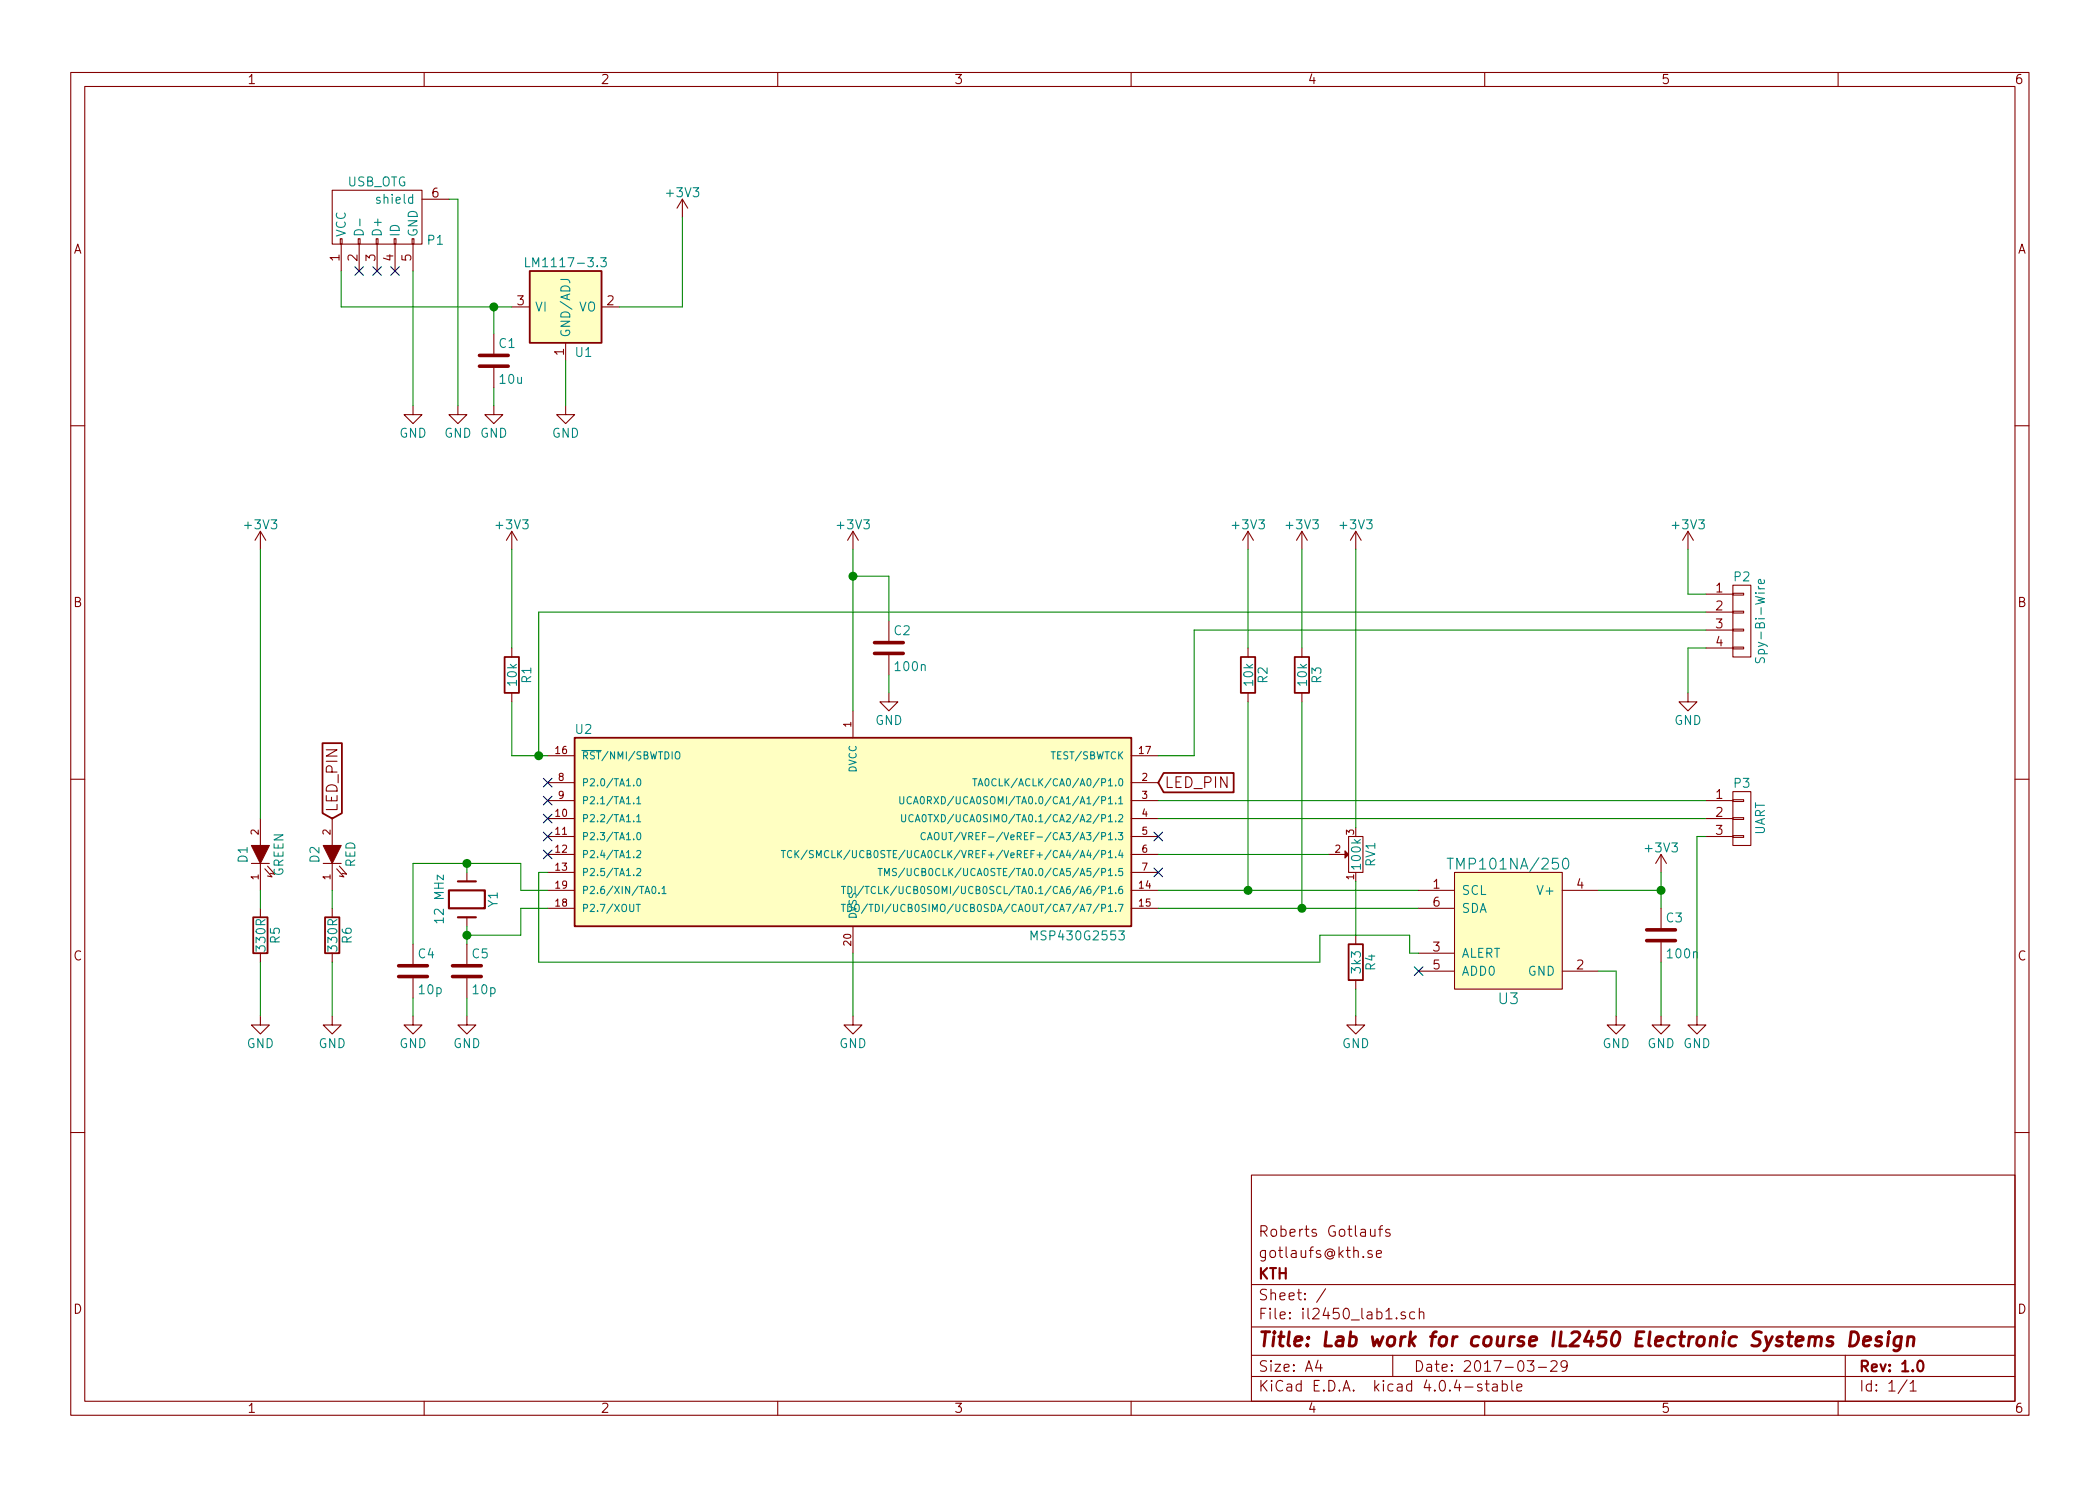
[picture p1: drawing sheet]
EESchema Schematic File Version 2
LIBS:power
LIBS:device
LIBS:transistors
LIBS:conn
LIBS:linear
LIBS:regul
LIBS:74xx
LIBS:cmos4000
LIBS:adc-dac
LIBS:memory
LIBS:xilinx
LIBS:microcontrollers
LIBS:dsp
LIBS:microchip
LIBS:analog_switches
LIBS:motorola
LIBS:texas
LIBS:intel
LIBS:audio
LIBS:interface
LIBS:digital-audio
LIBS:philips
LIBS:display
LIBS:cypress
LIBS:siliconi
LIBS:opto
LIBS:atmel
LIBS:contrib
LIBS:valves
LIBS:msp430
LIBS:il2450_lab1_ccomponents
LIBS:il2450_lab1-cache
EELAYER 25 0
EELAYER END
$Descr A4 11693 8268
encoding utf-8
Sheet 1 1
Title "Lab work for course IL2450 Electronic Systems Design"
Date "2017-03-29"
Rev "1.0"
Comp "KTH"
Comment1 "gotlaufs@kth.se"
Comment2 "Roberts Gotlaufs"
Comment3 ""
Comment4 ""
$EndDescr
$Comp
L MSP430G2553IPW20 U2
U 1 1
P 4750 4650
F 0 "U2" H 3250 5250 50  0000 C CNN
F 1 "MSP430G2553" H 6000 4100 50  0000 C CNN
F 2 "Housings_SSOP:TSSOP-20_4.4x6.5mm_Pitch0.65mm" H 3300 4100 50  0001 C CIN
F 3 "" H 4700 4650 50  0000 C CNN
F 4 "TSSOP-20" H 4750 4650 60  0001 C CNN "Details"
	1    4750 4650
	1    0    0    -1  
$EndComp
$Comp
L GND #PWR01
U 1 1
P 4750 5650
F 0 "#PWR01" H 4750 5400 50  0001 C CNN
F 1 "GND" H 4750 5500 50  0000 C CNN
F 2 "" H 4750 5650 50  0000 C CNN
F 3 "" H 4750 5650 50  0000 C CNN
	1    4750 5650
	1    0    0    -1  
$EndComp
$Comp
L +3V3 #PWR02
U 1 1
P 4750 3050
F 0 "#PWR02" H 4750 2900 50  0001 C CNN
F 1 "+3V3" H 4750 3190 50  0000 C CNN
F 2 "" H 4750 3050 50  0000 C CNN
F 3 "" H 4750 3050 50  0000 C CNN
	1    4750 3050
	1    0    0    -1  
$EndComp
$Comp
L LM1117-3.3 U1
U 1 1
P 3150 1700
F 0 "U1" H 3250 1450 50  0000 C CNN
F 1 "LM1117-3.3" H 3150 1950 50  0000 C CNN
F 2 "TO_SOT_Packages_SMD:SOT-223" H 3150 1700 50  0001 C CNN
F 3 "" H 3150 1700 50  0000 C CNN
	1    3150 1700
	1    0    0    -1  
$EndComp
$Comp
L USB_OTG P1
U 1 1
P 2100 1200
F 0 "P1" H 2425 1075 50  0000 C CNN
F 1 "USB_OTG" H 2100 1400 50  0000 C CNN
F 2 "Connect:USB_Micro-B" V 2050 1100 50  0001 C CNN
F 3 "" V 2050 1100 50  0000 C CNN
	1    2100 1200
	1    0    0    -1  
$EndComp
$Comp
L Crystal Y1
U 1 1
P 2600 5000
F 0 "Y1" H 2600 5150 50  0000 C CNN
F 1 "12 MHz" H 2600 4850 50  0000 C CNN
F 2 "Crystals:Crystal_SMD_HC49-SD" H 2600 5000 50  0001 C CNN
F 3 "" H 2600 5000 50  0000 C CNN
	1    2600 5000
	0    1    1    0   
$EndComp
$Comp
L R R1
U 1 1
P 2850 3750
F 0 "R1" V 2930 3750 50  0000 C CNN
F 1 "10k" V 2850 3750 50  0000 C CNN
F 2 "Resistors_SMD:R_0805_HandSoldering" V 2780 3750 50  0001 C CNN
F 3 "" H 2850 3750 50  0000 C CNN
	1    2850 3750
	1    0    0    -1  
$EndComp
$Comp
L +3V3 #PWR03
U 1 1
P 2850 3050
F 0 "#PWR03" H 2850 2900 50  0001 C CNN
F 1 "+3V3" H 2850 3190 50  0000 C CNN
F 2 "" H 2850 3050 50  0000 C CNN
F 3 "" H 2850 3050 50  0000 C CNN
	1    2850 3050
	1    0    0    -1  
$EndComp
NoConn ~ 2000 1500
NoConn ~ 2100 1500
NoConn ~ 2200 1500
$Comp
L GND #PWR04
U 1 1
P 2300 2250
F 0 "#PWR04" H 2300 2000 50  0001 C CNN
F 1 "GND" H 2300 2100 50  0000 C CNN
F 2 "" H 2300 2250 50  0000 C CNN
F 3 "" H 2300 2250 50  0000 C CNN
	1    2300 2250
	1    0    0    -1  
$EndComp
$Comp
L GND #PWR05
U 1 1
P 2550 2250
F 0 "#PWR05" H 2550 2000 50  0001 C CNN
F 1 "GND" H 2550 2100 50  0000 C CNN
F 2 "" H 2550 2250 50  0000 C CNN
F 3 "" H 2550 2250 50  0000 C CNN
	1    2550 2250
	1    0    0    -1  
$EndComp
$Comp
L GND #PWR06
U 1 1
P 3150 2250
F 0 "#PWR06" H 3150 2000 50  0001 C CNN
F 1 "GND" H 3150 2100 50  0000 C CNN
F 2 "" H 3150 2250 50  0000 C CNN
F 3 "" H 3150 2250 50  0000 C CNN
	1    3150 2250
	1    0    0    -1  
$EndComp
$Comp
L +3V3 #PWR07
U 1 1
P 3800 1200
F 0 "#PWR07" H 3800 1050 50  0001 C CNN
F 1 "+3V3" H 3800 1340 50  0000 C CNN
F 2 "" H 3800 1200 50  0000 C CNN
F 3 "" H 3800 1200 50  0000 C CNN
	1    3800 1200
	1    0    0    -1  
$EndComp
$Comp
L C C1
U 1 1
P 2750 2000
F 0 "C1" H 2775 2100 50  0000 L CNN
F 1 "10u" H 2775 1900 50  0000 L CNN
F 2 "Capacitors_SMD:CP_Elec_6.3x5.3" H 2788 1850 50  0001 C CNN
F 3 "" H 2750 2000 50  0000 C CNN
	1    2750 2000
	1    0    0    -1  
$EndComp
$Comp
L GND #PWR08
U 1 1
P 2750 2250
F 0 "#PWR08" H 2750 2000 50  0001 C CNN
F 1 "GND" H 2750 2100 50  0000 C CNN
F 2 "" H 2750 2250 50  0000 C CNN
F 3 "" H 2750 2250 50  0000 C CNN
	1    2750 2250
	1    0    0    -1  
$EndComp
$Comp
L POT RV1
U 1 1
P 7550 4750
F 0 "RV1" H 7550 4670 50  0000 C CNN
F 1 "100k" H 7550 4750 50  0000 C CNN
F 2 "Potentiometers:Potentiometer_Trimmer-EVM3E" H 7550 4750 50  0001 C CNN
F 3 "" H 7550 4750 50  0000 C CNN
	1    7550 4750
	0    -1   -1   0   
$EndComp
$Comp
L CONN_01X04 P2
U 1 1
P 9700 3450
F 0 "P2" H 9700 3700 50  0000 C CNN
F 1 "Spy-Bi-Wire" V 9800 3450 50  0000 C CNN
F 2 "Pin_Headers:Pin_Header_Straight_1x04_Pitch2.54mm_SMD_Pin1Left" H 9700 3450 50  0001 C CNN
F 3 "" H 9700 3450 50  0000 C CNN
	1    9700 3450
	1    0    0    -1  
$EndComp
$Comp
L GND #PWR09
U 1 1
P 9400 3850
F 0 "#PWR09" H 9400 3600 50  0001 C CNN
F 1 "GND" H 9400 3700 50  0000 C CNN
F 2 "" H 9400 3850 50  0000 C CNN
F 3 "" H 9400 3850 50  0000 C CNN
	1    9400 3850
	1    0    0    -1  
$EndComp
$Comp
L +3V3 #PWR010
U 1 1
P 9400 3050
F 0 "#PWR010" H 9400 2900 50  0001 C CNN
F 1 "+3V3" H 9400 3190 50  0000 C CNN
F 2 "" H 9400 3050 50  0000 C CNN
F 3 "" H 9400 3050 50  0000 C CNN
	1    9400 3050
	1    0    0    -1  
$EndComp
$Comp
L R R2
U 1 1
P 6950 3750
F 0 "R2" V 7030 3750 50  0000 C CNN
F 1 "10k" V 6950 3750 50  0000 C CNN
F 2 "Resistors_SMD:R_0805_HandSoldering" V 6880 3750 50  0001 C CNN
F 3 "" H 6950 3750 50  0000 C CNN
	1    6950 3750
	1    0    0    -1  
$EndComp
$Comp
L R R3
U 1 1
P 7250 3750
F 0 "R3" V 7330 3750 50  0000 C CNN
F 1 "10k" V 7250 3750 50  0000 C CNN
F 2 "Resistors_SMD:R_0805_HandSoldering" V 7180 3750 50  0001 C CNN
F 3 "" H 7250 3750 50  0000 C CNN
	1    7250 3750
	1    0    0    -1  
$EndComp
$Comp
L +3V3 #PWR011
U 1 1
P 6950 3050
F 0 "#PWR011" H 6950 2900 50  0001 C CNN
F 1 "+3V3" H 6950 3190 50  0000 C CNN
F 2 "" H 6950 3050 50  0000 C CNN
F 3 "" H 6950 3050 50  0000 C CNN
	1    6950 3050
	1    0    0    -1  
$EndComp
$Comp
L +3V3 #PWR012
U 1 1
P 7250 3050
F 0 "#PWR012" H 7250 2900 50  0001 C CNN
F 1 "+3V3" H 7250 3190 50  0000 C CNN
F 2 "" H 7250 3050 50  0000 C CNN
F 3 "" H 7250 3050 50  0000 C CNN
	1    7250 3050
	1    0    0    -1  
$EndComp
$Comp
L +3V3 #PWR013
U 1 1
P 7550 3050
F 0 "#PWR013" H 7550 2900 50  0001 C CNN
F 1 "+3V3" H 7550 3190 50  0000 C CNN
F 2 "" H 7550 3050 50  0000 C CNN
F 3 "" H 7550 3050 50  0000 C CNN
	1    7550 3050
	1    0    0    -1  
$EndComp
$Comp
L GND #PWR014
U 1 1
P 7550 5650
F 0 "#PWR014" H 7550 5400 50  0001 C CNN
F 1 "GND" H 7550 5500 50  0000 C CNN
F 2 "" H 7550 5650 50  0000 C CNN
F 3 "" H 7550 5650 50  0000 C CNN
	1    7550 5650
	1    0    0    -1  
$EndComp
Wire Wire Line
	4750 5650 4750 5300
Wire Wire Line
	4750 3050 4750 3950
Wire Wire Line
	2850 3050 2850 3600
Wire Wire Line
	2850 3900 2850 4200
Wire Wire Line
	2850 4200 3050 4200
Wire Wire Line
	1900 1700 1900 1500
Wire Wire Line
	3150 2250 3150 2000
Wire Wire Line
	2550 2250 2550 1100
Wire Wire Line
	2300 2250 2300 1500
Wire Wire Line
	3450 1700 3800 1700
Wire Wire Line
	3800 1700 3800 1200
Wire Wire Line
	1900 1700 2850 1700
Wire Wire Line
	2750 2250 2750 2150
Wire Wire Line
	2750 1850 2750 1700
Connection ~ 2750 1700
Wire Wire Line
	9500 3300 9400 3300
Wire Wire Line
	9400 3300 9400 3050
Wire Wire Line
	9500 3600 9400 3600
Wire Wire Line
	9400 3600 9400 3850
Wire Wire Line
	6650 3500 9500 3500
Wire Wire Line
	6650 3500 6650 4200
Wire Wire Line
	6650 4200 6450 4200
Wire Wire Line
	3000 4200 3000 3400
Wire Wire Line
	3000 3400 9500 3400
Connection ~ 3000 4200
Wire Wire Line
	6950 3050 6950 3600
Wire Wire Line
	7250 3050 7250 3600
Wire Wire Line
	6950 3900 6950 4950
Wire Wire Line
	6450 4950 7900 4950
Wire Wire Line
	6450 5050 7900 5050
Wire Wire Line
	7250 3900 7250 5050
Wire Wire Line
	6450 4450 9500 4450
Wire Wire Line
	6450 4550 9500 4550
Wire Wire Line
	7400 4750 6450 4750
Wire Wire Line
	7550 4600 7550 3050
$Comp
L R R4
U 1 1
P 7550 5350
F 0 "R4" V 7630 5350 50  0000 C CNN
F 1 "3k3" V 7550 5350 50  0000 C CNN
F 2 "Resistors_SMD:R_0805_HandSoldering" V 7480 5350 50  0001 C CNN
F 3 "" H 7550 5350 50  0000 C CNN
	1    7550 5350
	1    0    0    -1  
$EndComp
Wire Wire Line
	7550 5650 7550 5500
Wire Wire Line
	7550 5200 7550 4900
$Comp
L C C2
U 1 1
P 4950 3600
F 0 "C2" H 4975 3700 50  0000 L CNN
F 1 "100n" H 4975 3500 50  0000 L CNN
F 2 "Capacitors_SMD:C_0805_HandSoldering" H 4988 3450 50  0001 C CNN
F 3 "" H 4950 3600 50  0000 C CNN
	1    4950 3600
	1    0    0    -1  
$EndComp
$Comp
L GND #PWR015
U 1 1
P 4950 3850
F 0 "#PWR015" H 4950 3600 50  0001 C CNN
F 1 "GND" H 4950 3700 50  0000 C CNN
F 2 "" H 4950 3850 50  0000 C CNN
F 3 "" H 4950 3850 50  0000 C CNN
	1    4950 3850
	1    0    0    -1  
$EndComp
Wire Wire Line
	4950 3850 4950 3750
Wire Wire Line
	4950 3450 4950 3200
Wire Wire Line
	4950 3200 4750 3200
Connection ~ 4750 3200
$Comp
L TMP101NA/250 U3
U 1 1
P 8400 5150
F 0 "U3" H 8400 4750 60  0000 C CNN
F 1 "TMP101NA/250" H 8400 5500 60  0000 C CNN
F 2 "TO_SOT_Packages_SMD:SOT-23-6_Handsoldering" H 8600 5000 60  0001 C CNN
F 3 "" H 8600 5000 60  0001 C CNN
	1    8400 5150
	1    0    0    -1  
$EndComp
Connection ~ 6950 4950
Connection ~ 7250 5050
$Comp
L GND #PWR016
U 1 1
P 9000 5650
F 0 "#PWR016" H 9000 5400 50  0001 C CNN
F 1 "GND" H 9000 5500 50  0000 C CNN
F 2 "" H 9000 5650 50  0000 C CNN
F 3 "" H 9000 5650 50  0000 C CNN
	1    9000 5650
	1    0    0    -1  
$EndComp
Wire Wire Line
	9000 5650 9000 5400
Wire Wire Line
	9000 5400 8900 5400
$Comp
L +3V3 #PWR017
U 1 1
P 9250 4850
F 0 "#PWR017" H 9250 4700 50  0001 C CNN
F 1 "+3V3" H 9250 4990 50  0000 C CNN
F 2 "" H 9250 4850 50  0000 C CNN
F 3 "" H 9250 4850 50  0000 C CNN
	1    9250 4850
	1    0    0    -1  
$EndComp
Wire Wire Line
	9250 4850 9250 5050
$Comp
L C C3
U 1 1
P 9250 5200
F 0 "C3" H 9275 5300 50  0000 L CNN
F 1 "100n" H 9275 5100 50  0000 L CNN
F 2 "Capacitors_SMD:C_0805_HandSoldering" H 9288 5050 50  0001 C CNN
F 3 "" H 9250 5200 50  0000 C CNN
	1    9250 5200
	1    0    0    -1  
$EndComp
$Comp
L GND #PWR018
U 1 1
P 9250 5650
F 0 "#PWR018" H 9250 5400 50  0001 C CNN
F 1 "GND" H 9250 5500 50  0000 C CNN
F 2 "" H 9250 5650 50  0000 C CNN
F 3 "" H 9250 5650 50  0000 C CNN
	1    9250 5650
	1    0    0    -1  
$EndComp
Wire Wire Line
	9250 5650 9250 5350
NoConn ~ 7900 5400
NoConn ~ 6450 4650
NoConn ~ 3050 4450
NoConn ~ 3050 4550
NoConn ~ 3050 4650
NoConn ~ 3050 4750
$Comp
L LED D1
U 1 1
P 1450 4750
F 0 "D1" H 1450 4850 50  0000 C CNN
F 1 "GREEN" H 1450 4650 50  0000 C CNN
F 2 "LEDs:LED_0805" H 1450 4750 50  0001 C CNN
F 3 "" H 1450 4750 50  0000 C CNN
	1    1450 4750
	0    -1   -1   0   
$EndComp
$Comp
L R R5
U 1 1
P 1450 5200
F 0 "R5" V 1530 5200 50  0000 C CNN
F 1 "330R" V 1450 5200 50  0000 C CNN
F 2 "Resistors_SMD:R_0805_HandSoldering" V 1380 5200 50  0001 C CNN
F 3 "" H 1450 5200 50  0000 C CNN
	1    1450 5200
	1    0    0    -1  
$EndComp
$Comp
L LED D2
U 1 1
P 1850 4750
F 0 "D2" H 1850 4850 50  0000 C CNN
F 1 "RED" H 1850 4650 50  0000 C CNN
F 2 "LEDs:LED_0805" H 1850 4750 50  0001 C CNN
F 3 "" H 1850 4750 50  0000 C CNN
	1    1850 4750
	0    -1   -1   0   
$EndComp
$Comp
L R R6
U 1 1
P 1850 5200
F 0 "R6" V 1930 5200 50  0000 C CNN
F 1 "330R" V 1850 5200 50  0000 C CNN
F 2 "Resistors_SMD:R_0805_HandSoldering" V 1780 5200 50  0001 C CNN
F 3 "" H 1850 5200 50  0000 C CNN
	1    1850 5200
	1    0    0    -1  
$EndComp
Wire Wire Line
	1850 5050 1850 4950
$Comp
L GND #PWR019
U 1 1
P 1850 5650
F 0 "#PWR019" H 1850 5400 50  0001 C CNN
F 1 "GND" H 1850 5500 50  0000 C CNN
F 2 "" H 1850 5650 50  0000 C CNN
F 3 "" H 1850 5650 50  0000 C CNN
	1    1850 5650
	1    0    0    -1  
$EndComp
$Comp
L GND #PWR020
U 1 1
P 1450 5650
F 0 "#PWR020" H 1450 5400 50  0001 C CNN
F 1 "GND" H 1450 5500 50  0000 C CNN
F 2 "" H 1450 5650 50  0000 C CNN
F 3 "" H 1450 5650 50  0000 C CNN
	1    1450 5650
	1    0    0    -1  
$EndComp
Wire Wire Line
	1450 5650 1450 5350
Wire Wire Line
	1850 5650 1850 5350
Wire Wire Line
	1450 5050 1450 4950
$Comp
L +3V3 #PWR021
U 1 1
P 1450 3050
F 0 "#PWR021" H 1450 2900 50  0001 C CNN
F 1 "+3V3" H 1450 3190 50  0000 C CNN
F 2 "" H 1450 3050 50  0000 C CNN
F 3 "" H 1450 3050 50  0000 C CNN
	1    1450 3050
	1    0    0    -1  
$EndComp
Wire Wire Line
	1450 3050 1450 4550
Wire Wire Line
	2600 4850 2600 4800
Wire Wire Line
	2300 4800 2900 4800
Wire Wire Line
	2900 4800 2900 4950
Wire Wire Line
	2900 4950 3050 4950
Wire Wire Line
	3050 5050 2900 5050
Wire Wire Line
	2900 5050 2900 5200
Wire Wire Line
	2900 5200 2600 5200
Wire Wire Line
	2600 5150 2600 5250
$Comp
L C C5
U 1 1
P 2600 5400
F 0 "C5" H 2625 5500 50  0000 L CNN
F 1 "10p" H 2625 5300 50  0000 L CNN
F 2 "Capacitors_SMD:C_0805_HandSoldering" H 2638 5250 50  0001 C CNN
F 3 "" H 2600 5400 50  0000 C CNN
	1    2600 5400
	1    0    0    -1  
$EndComp
$Comp
L GND #PWR022
U 1 1
P 2600 5650
F 0 "#PWR022" H 2600 5400 50  0001 C CNN
F 1 "GND" H 2600 5500 50  0000 C CNN
F 2 "" H 2600 5650 50  0000 C CNN
F 3 "" H 2600 5650 50  0000 C CNN
	1    2600 5650
	1    0    0    -1  
$EndComp
$Comp
L C C4
U 1 1
P 2300 5400
F 0 "C4" H 2325 5500 50  0000 L CNN
F 1 "10p" H 2325 5300 50  0000 L CNN
F 2 "Capacitors_SMD:C_0805_HandSoldering" H 2338 5250 50  0001 C CNN
F 3 "" H 2300 5400 50  0000 C CNN
	1    2300 5400
	1    0    0    -1  
$EndComp
$Comp
L GND #PWR023
U 1 1
P 2300 5650
F 0 "#PWR023" H 2300 5400 50  0001 C CNN
F 1 "GND" H 2300 5500 50  0000 C CNN
F 2 "" H 2300 5650 50  0000 C CNN
F 3 "" H 2300 5650 50  0000 C CNN
	1    2300 5650
	1    0    0    -1  
$EndComp
Wire Wire Line
	2300 5650 2300 5550
Wire Wire Line
	2600 5650 2600 5550
Connection ~ 2600 5200
Wire Wire Line
	2300 5250 2300 4800
Connection ~ 2600 4800
Wire Wire Line
	7850 5300 7900 5300
Wire Wire Line
	8900 4950 9250 4950
Connection ~ 9250 4950
NoConn ~ 6450 4850
Wire Wire Line
	3050 4850 3000 4850
Wire Wire Line
	3000 4850 3000 5350
Wire Wire Line
	3000 5350 7350 5350
Wire Wire Line
	7350 5350 7350 5200
Wire Wire Line
	7350 5200 7850 5200
Wire Wire Line
	7850 5200 7850 5300
$Comp
L CONN_01X03 P3
U 1 1
P 9700 4550
F 0 "P3" H 9700 4750 50  0000 C CNN
F 1 "UART" V 9800 4550 50  0000 C CNN
F 2 "Pin_Headers:Pin_Header_Straight_1x03_Pitch2.54mm_SMD_Pin1Left" H 9700 4550 50  0001 C CNN
F 3 "" H 9700 4550 50  0000 C CNN
	1    9700 4550
	1    0    0    -1  
$EndComp
$Comp
L GND #PWR024
U 1 1
P 9450 5650
F 0 "#PWR024" H 9450 5400 50  0001 C CNN
F 1 "GND" H 9450 5500 50  0000 C CNN
F 2 "" H 9450 5650 50  0000 C CNN
F 3 "" H 9450 5650 50  0000 C CNN
	1    9450 5650
	1    0    0    -1  
$EndComp
Wire Wire Line
	9450 5650 9450 4650
Wire Wire Line
	9450 4650 9500 4650
NoConn ~ 3050 4350
Text GLabel 6450 4350 2    60   Input ~ 0
LED_PIN
Text GLabel 1850 4550 1    60   Input ~ 0
LED_PIN
Wire Wire Line
	2550 1100 2500 1100
$EndSCHEMATC
